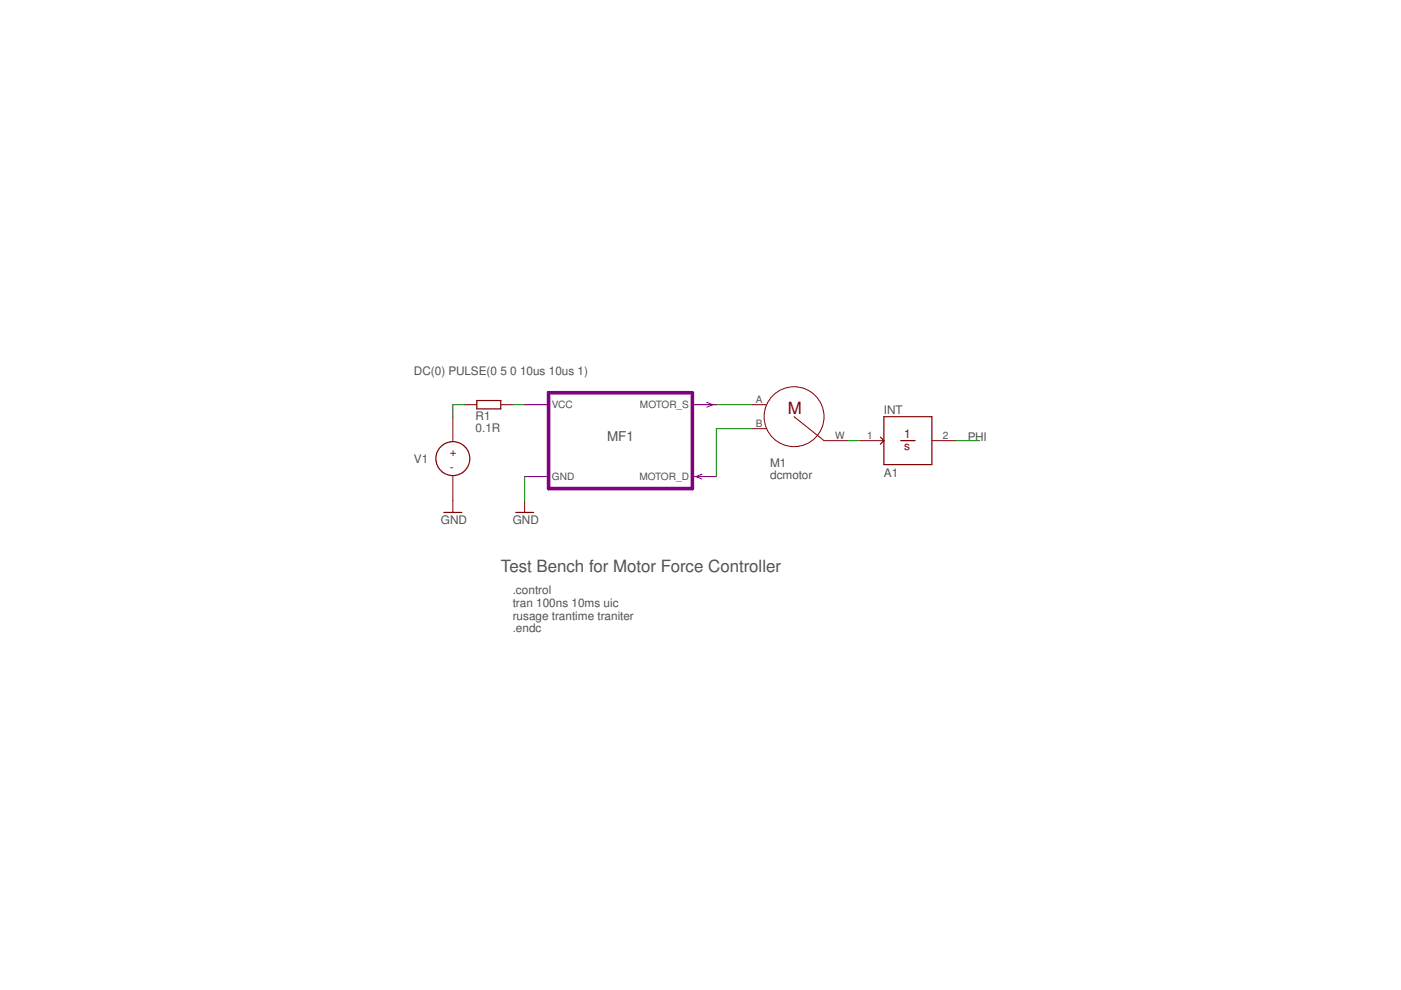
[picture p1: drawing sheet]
<?xml version="1.0" encoding="utf-8"?>
<!DOCTYPE eagle SYSTEM "eagle.dtd">
<!--
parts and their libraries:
ngspice: Library includes spice documentation extracted from the ngspice documentation version 26 which is a Copyright 1996 The Regents of the University of California.
-->
<eagle version="7.7.0">
<drawing>
<settings>
<setting alwaysvectorfont="no"/>
<setting verticaltext="up"/>
</settings>
<grid distance="0.1" unitdist="inch" unit="inch" style="lines" multiple="1" display="no" altdistance="0.01" altunitdist="inch" altunit="inch"/>
<schematic xreflabel="%F%N/%S.%C%R" xrefpart="/%S.%C%R">
<libraries>
<library name="ngspice">
<symbols>
<symbol name="XPORT">
<wire x1="1.016" y1="-0.254" x2="12.7" y2="-0.254" width="0.2032" layer="95"/>
<wire x1="12.7" y1="2.032" x2="1.016" y2="2.032" width="0.2032" layer="95"/>
<wire x1="1.016" y1="2.032" x2="1.016" y2="0" width="0.2032" layer="95"/>
<wire x1="1.016" y1="0" x2="1.016" y2="-0.254" width="0.2032" layer="95"/>
<wire x1="1.016" y1="0" x2="0" y2="0" width="0.1524" layer="95"/>
<text x="1.27" y="0.127" size="1.016" layer="96">&gt;VALUE</text>
<wire x1="11.811" y1="0.889" x2="12.7" y2="-0.254" width="0.2032" layer="95"/>
<wire x1="11.811" y1="0.889" x2="12.7" y2="2.032" width="0.2032" layer="95"/>
<circle x="14.351" y="0.889" radius="1.15003125" width="0.2032" layer="95"/>
<text x="15.875" y="0" size="1.778" layer="95">&gt;NAME</text>
</symbol>
<symbol name="VSOURCE">
<circle x="0" y="1.27" radius="3.5921" width="0.254" layer="94"/>
<text x="-4.445" y="-1.905" size="1.778" layer="95" rot="R90">&gt;NAME</text>
<text x="6.35" y="-3.175" size="1.778" layer="96" rot="R90">&gt;VALUE</text>
<text x="-0.635" y="1.905" size="1.778" layer="94">+</text>
<text x="-0.635" y="-1.27" size="1.778" layer="94">-</text>
<pin name="1" x="0" y="10.16" visible="off" length="middle" direction="out" rot="R270"/>
<pin name="2" x="0" y="-7.62" visible="off" length="middle" direction="out" rot="R90"/>
</symbol>
<symbol name="DCMOTOR">
<wire x1="1.27" y1="0" x2="7.62" y2="-5.08" width="0.1524" layer="94"/>
<wire x1="-5.08" y1="-2.54" x2="-4.572" y2="-2.54" width="0.1524" layer="94"/>
<wire x1="-5.08" y1="2.54" x2="-4.572" y2="2.54" width="0.1524" layer="94"/>
<circle x="1.27" y="0" radius="6.35" width="0.2032" layer="94"/>
<text x="2.921" y="3.048" size="2.54" layer="94" rot="R180">M</text>
<text x="-3.81" y="-8.89" size="1.778" layer="95" rot="MR180">&gt;PART</text>
<text x="-3.81" y="-11.43" size="1.778" layer="96" rot="MR180">&gt;VALUE</text>
<pin name="A" x="-7.62" y="2.54" visible="pad" length="short" direction="pas"/>
<pin name="B" x="-7.62" y="-2.54" visible="pad" length="short" direction="pas"/>
<pin name="W" x="12.7" y="-5.08" visible="pad" length="middle" direction="pas" rot="R180"/>
</symbol>
<symbol name="INTEG">
<pin name="AOUT" x="10.16" y="0" visible="pad" length="middle" direction="out" rot="R180"/>
<pin name="AIN" x="-10.16" y="0" visible="pad" length="middle" direction="in"/>
<text x="-5.08" y="-7.62" size="1.778" layer="95">&gt;NAME</text>
<text x="-5.08" y="5.588" size="1.778" layer="96">&gt;VALUE</text>
<wire x1="-5.08" y1="5.08" x2="-5.08" y2="0" width="0.254" layer="94"/>
<wire x1="-5.08" y1="0" x2="-5.08" y2="-5.08" width="0.254" layer="94"/>
<wire x1="-5.08" y1="5.08" x2="5.08" y2="5.08" width="0.254" layer="94"/>
<wire x1="5.08" y1="5.08" x2="5.08" y2="-5.08" width="0.254" layer="94"/>
<wire x1="5.08" y1="-5.08" x2="-5.08" y2="-5.08" width="0.254" layer="94"/>
<wire x1="-5.08" y1="0" x2="-5.842" y2="0.762" width="0.254" layer="94"/>
<wire x1="-5.08" y1="0" x2="-5.842" y2="-0.762" width="0.254" layer="94"/>
<text x="-0.762" y="-2.032" size="1.778" layer="94">1
s</text>
<wire x1="-1.524" y1="0" x2="1.524" y2="0" width="0.254" layer="94"/>
</symbol>
</symbols>
<devicesets>
<deviceset name="SPICE-XPORT" prefix="XPIN" uservalue="yes">
<gates>
<gate name="." symbol="XPORT" x="0" y="0"/>
</gates>
<devices>
<device name="">
<technologies>
<technology name=""/>
</technologies>
</device>
</devices>
</deviceset>
<deviceset name="VSOURCE" prefix="V" uservalue="yes">
<gates>
<gate name="G$1" symbol="VSOURCE" x="0" y="0"/>
</gates>
<devices>
<device name="" package="VSOURCE">
<connects>
<connect gate="G$1" pin="1" pad="1"/>
<connect gate="G$1" pin="2" pad="2"/>
</connects>
<technologies>
<technology name=""/>
</technologies>
</device>
</devices>
</deviceset>
<deviceset name="DCMOTOR" prefix="M" uservalue="yes">
<gates>
<gate name="1" symbol="DCMOTOR" x="0" y="0"/>
</gates>
<devices>
<device name="" package="DCMOTOR">
<connects>
<connect gate="1" pin="A" pad="A"/>
<connect gate="1" pin="B" pad="B"/>
<connect gate="1" pin="W" pad="W"/>
</connects>
<technologies>
<technology name="">
<attribute name="SPICE_DEVICE" value="X" constant="no"/>
</technology>
</technologies>
</device>
</devices>
</deviceset>
<deviceset name="INT" prefix="A">
<gates>
<gate name="G$1" symbol="INTEG" x="0" y="0"/>
</gates>
<devices>
<device name="" package="SPICE2">
<connects>
<connect gate="G$1" pin="AIN" pad="1"/>
<connect gate="G$1" pin="AOUT" pad="2"/>
</connects>
<technologies>
<technology name="">
<attribute name="SPICE_MODEL" value=".model &gt;VALUE int(in_offset gain out_lower_limit out_upper_limit limit_range out_ic)" constant="no"/>
<attribute name="SP_GAIN" value="1" constant="no"/>
<attribute name="SP_IN_OFFSET" value="0" constant="no"/>
<attribute name="SP_LIMIT_RANGE" value="1e-6" constant="no"/>
<attribute name="SP_OUT_IC" value="0" constant="no"/>
<attribute name="SP_OUT_LOWER_LIMIT" value="-1e12" constant="no"/>
<attribute name="SP_OUT_UPPER_LIMIT" value="1e12" constant="no"/>
</technology>
</technologies>
</device>
</devices>
</deviceset>
</devicesets>
</library>
<library name="supply1">
<symbols>
<symbol name="GND">
<wire x1="-1.905" y1="0" x2="1.905" y2="0" width="0.254" layer="94"/>
<text x="-2.54" y="-2.54" size="1.778" layer="96">&gt;VALUE</text>
<pin name="GND" x="0" y="2.54" visible="off" length="short" direction="sup" rot="R270"/>
</symbol>
</symbols>
<devicesets>
<deviceset name="GND" prefix="GND">
<gates>
<gate name="1" symbol="GND" x="0" y="0"/>
</gates>
<devices>
<device name="">
<technologies>
<technology name=""/>
</technologies>
</device>
</devices>
</deviceset>
</devicesets>
</library>
<library name="rcl_ipc">
<symbols>
<symbol name="R-EU">
<wire x1="-2.54" y1="-0.889" x2="2.54" y2="-0.889" width="0.254" layer="94"/>
<wire x1="2.54" y1="0.889" x2="-2.54" y2="0.889" width="0.254" layer="94"/>
<wire x1="2.54" y1="-0.889" x2="2.54" y2="0.889" width="0.254" layer="94"/>
<wire x1="-2.54" y1="-0.889" x2="-2.54" y2="0.889" width="0.254" layer="94"/>
<text x="-3.81" y="1.4986" size="1.778" layer="95">&gt;NAME</text>
<text x="-3.81" y="-3.302" size="1.778" layer="96">&gt;VALUE</text>
<pin name="2" x="5.08" y="0" visible="off" length="short" direction="pas" swaplevel="1" rot="R180"/>
<pin name="1" x="-5.08" y="0" visible="off" length="short" direction="pas" swaplevel="1"/>
</symbol>
</symbols>
<devicesets>
<deviceset name="R-EU_" prefix="R" uservalue="yes">
<gates>
<gate name="G$1" symbol="R-EU" x="0" y="0"/>
</gates>
<devices>
<device name="R0402" package="R0402">
<connects>
<connect gate="G$1" pin="1" pad="1"/>
<connect gate="G$1" pin="2" pad="2"/>
</connects>
<technologies>
<technology name=""/>
</technologies>
</device>
<device name="R0402_N" package="R0402_N">
<connects>
<connect gate="G$1" pin="1" pad="1"/>
<connect gate="G$1" pin="2" pad="2"/>
</connects>
<technologies>
<technology name=""/>
</technologies>
</device>
<device name="R0603_N" package="R0603_N">
<connects>
<connect gate="G$1" pin="1" pad="1"/>
<connect gate="G$1" pin="2" pad="2"/>
</connects>
<technologies>
<technology name=""/>
</technologies>
</device>
<device name="R0805_N" package="R0805_N">
<connects>
<connect gate="G$1" pin="1" pad="1"/>
<connect gate="G$1" pin="2" pad="2"/>
</connects>
<technologies>
<technology name=""/>
</technologies>
</device>
<device name="R1206_N" package="R1206_N">
<connects>
<connect gate="G$1" pin="1" pad="1"/>
<connect gate="G$1" pin="2" pad="2"/>
</connects>
<technologies>
<technology name=""/>
</technologies>
</device>
</devices>
</deviceset>
</devicesets>
</library>
</libraries>
<attributes>
<attribute name="AUTHOR" value="Uros Platise"/>
<attribute name="TITLE" value="Test Bench for Motor Force Controller"/>
</attributes>
<variantdefs>
</variantdefs>
<classes>
<class number="0" name="default" width="0" drill="0">
</class>
</classes>
<modules>
<module name="MOTORFORCE" prefix="MOTORFORCE" dx="30.48" dy="20.32">
<ports>
<port name="MOTOR_S" side="right" coord="7.62" direction="out"/>
<port name="MOTOR_D" side="right" coord="-7.62" direction="in"/>
<port name="VCC" side="left" coord="7.62" direction="pwr"/>
<port name="GND" side="left" coord="-7.62" direction="pwr"/>
</ports>
<variantdefs>
</variantdefs>
<parts>
<part name="XPIN1" library="ngspice" deviceset="SPICE-XPORT" device="" value="MOTOR_S"/>
<part name="XPIN2" library="ngspice" deviceset="SPICE-XPORT" device="" value="MOTOR_D"/>
<part name="XPIN3" library="ngspice" deviceset="SPICE-XPORT" device="" value="VCC"/>
<part name="XPIN4" library="ngspice" deviceset="SPICE-XPORT" device="" value="GND"/>
</parts>
<sheets>
<sheet>
<plain>
<text x="15.24" y="30.48" size="1.778" layer="110">.include motorforce.mod</text>
</plain>
<instances>
<instance part="XPIN1" gate="." x="15.24" y="25.4"/>
<instance part="XPIN2" gate="." x="15.24" y="20.32"/>
<instance part="XPIN3" gate="." x="15.24" y="15.24"/>
<instance part="XPIN4" gate="." x="15.24" y="10.16"/>
</instances>
<busses>
</busses>
<nets>
</nets>
</sheet>
</sheets>
</module>
</modules>
<parts>
<part name="V1" library="ngspice" deviceset="VSOURCE" device="" value="DC(0) PULSE(0 5 0 10us 10us 1)"/>
<part name="GND1" library="supply1" deviceset="GND" device=""/>
<part name="R1" library="rcl_ipc" deviceset="R-EU_" device="R0402" value="0.1R"/>
<part name="GND2" library="supply1" deviceset="GND" device=""/>
<part name="M1" library="ngspice" deviceset="DCMOTOR" device="" value="dcmotor"/>
<part name="A1" library="ngspice" deviceset="INT" device=""/>
</parts>
<sheets>
<sheet>
<plain>
<text x="22.86" y="20.32" size="2.54" layer="97">&gt;TITLE</text>
<text x="25.4" y="7.62" size="1.778" layer="110">.control
tran 100ns 10ms uic
rusage trantime traniter
.endc</text>
</plain>
<moduleinsts>
<moduleinst name="MF1" module="MOTORFORCE" x="48.26" y="48.26"/>
</moduleinsts>
<instances>
<instance part="V1" gate="G$1" x="12.7" y="43.18" smashed="yes">
<attribute name="NAME" x="4.445" y="43.561" size="1.778" layer="95"/>
<attribute name="VALUE" x="4.445" y="62.23" size="1.778" layer="96"/>
</instance>
<instance part="GND1" gate="1" x="12.7" y="33.02"/>
<instance part="R1" gate="G$1" x="20.32" y="55.88" smashed="yes" rot="R180">
<attribute name="NAME" x="17.526" y="52.578" size="1.778" layer="95"/>
<attribute name="VALUE" x="17.526" y="50.038" size="1.778" layer="96"/>
</instance>
<instance part="GND2" gate="1" x="27.94" y="33.02"/>
<instance part="M1" gate="1" x="83.82" y="53.34"/>
<instance part="A1" gate="G$1" x="109.22" y="48.26"/>
</instances>
<busses>
</busses>
<nets>
<net name="GND" class="0">
<segment>
<pinref part="V1" gate="G$1" pin="2"/>
<pinref part="GND1" gate="1" pin="GND"/>
</segment>
<segment>
<pinref part="GND2" gate="1" pin="GND"/>
<portref moduleinst="MF1" port="GND"/>
<wire x1="27.94" y1="35.56" x2="27.94" y2="40.64" width="0.1524" layer="91"/>
</segment>
</net>
<net name="A" class="0">
<segment>
<portref moduleinst="MF1" port="MOTOR_S"/>
<wire x1="76.2" y1="55.88" x2="68.58" y2="55.88" width="0.1524" layer="91"/>
<pinref part="M1" gate="1" pin="A"/>
</segment>
</net>
<net name="B" class="0">
<segment>
<portref moduleinst="MF1" port="MOTOR_D"/>
<wire x1="76.2" y1="50.8" x2="68.58" y2="50.8" width="0.1524" layer="91"/>
<wire x1="68.58" y1="50.8" x2="68.58" y2="40.64" width="0.1524" layer="91"/>
<pinref part="M1" gate="1" pin="B"/>
</segment>
</net>
<net name="VCC" class="0">
<segment>
<portref moduleinst="MF1" port="VCC"/>
<pinref part="R1" gate="G$1" pin="1"/>
<wire x1="25.4" y1="55.88" x2="27.94" y2="55.88" width="0.1524" layer="91"/>
</segment>
</net>
<net name="SUP" class="0">
<segment>
<pinref part="R1" gate="G$1" pin="2"/>
<pinref part="V1" gate="G$1" pin="1"/>
<wire x1="15.24" y1="55.88" x2="12.7" y2="55.88" width="0.1524" layer="91"/>
<wire x1="12.7" y1="55.88" x2="12.7" y2="53.34" width="0.1524" layer="91"/>
</segment>
</net>
<net name="W" class="0">
<segment>
<pinref part="M1" gate="1" pin="W"/>
<wire x1="99.06" y1="48.26" x2="96.52" y2="48.26" width="0.1524" layer="91"/>
<pinref part="A1" gate="G$1" pin="AIN"/>
</segment>
</net>
<net name="PHI" class="0">
<segment>
<pinref part="A1" gate="G$1" pin="AOUT"/>
<wire x1="119.38" y1="48.26" x2="124.46" y2="48.26" width="0.1524" layer="91"/>
<label x="121.92" y="48.26" size="1.778" layer="95"/>
</segment>
</net>
</nets>
</sheet>
</sheets>
</schematic>
</drawing>
<compatibility>
<note version="6.3" minversion="6.2.2" severity="warning">
Since Version 6.2.2 text objects can contain more than one line,
which will not be processed correctly with this version.
</note>
</compatibility>
</eagle>
